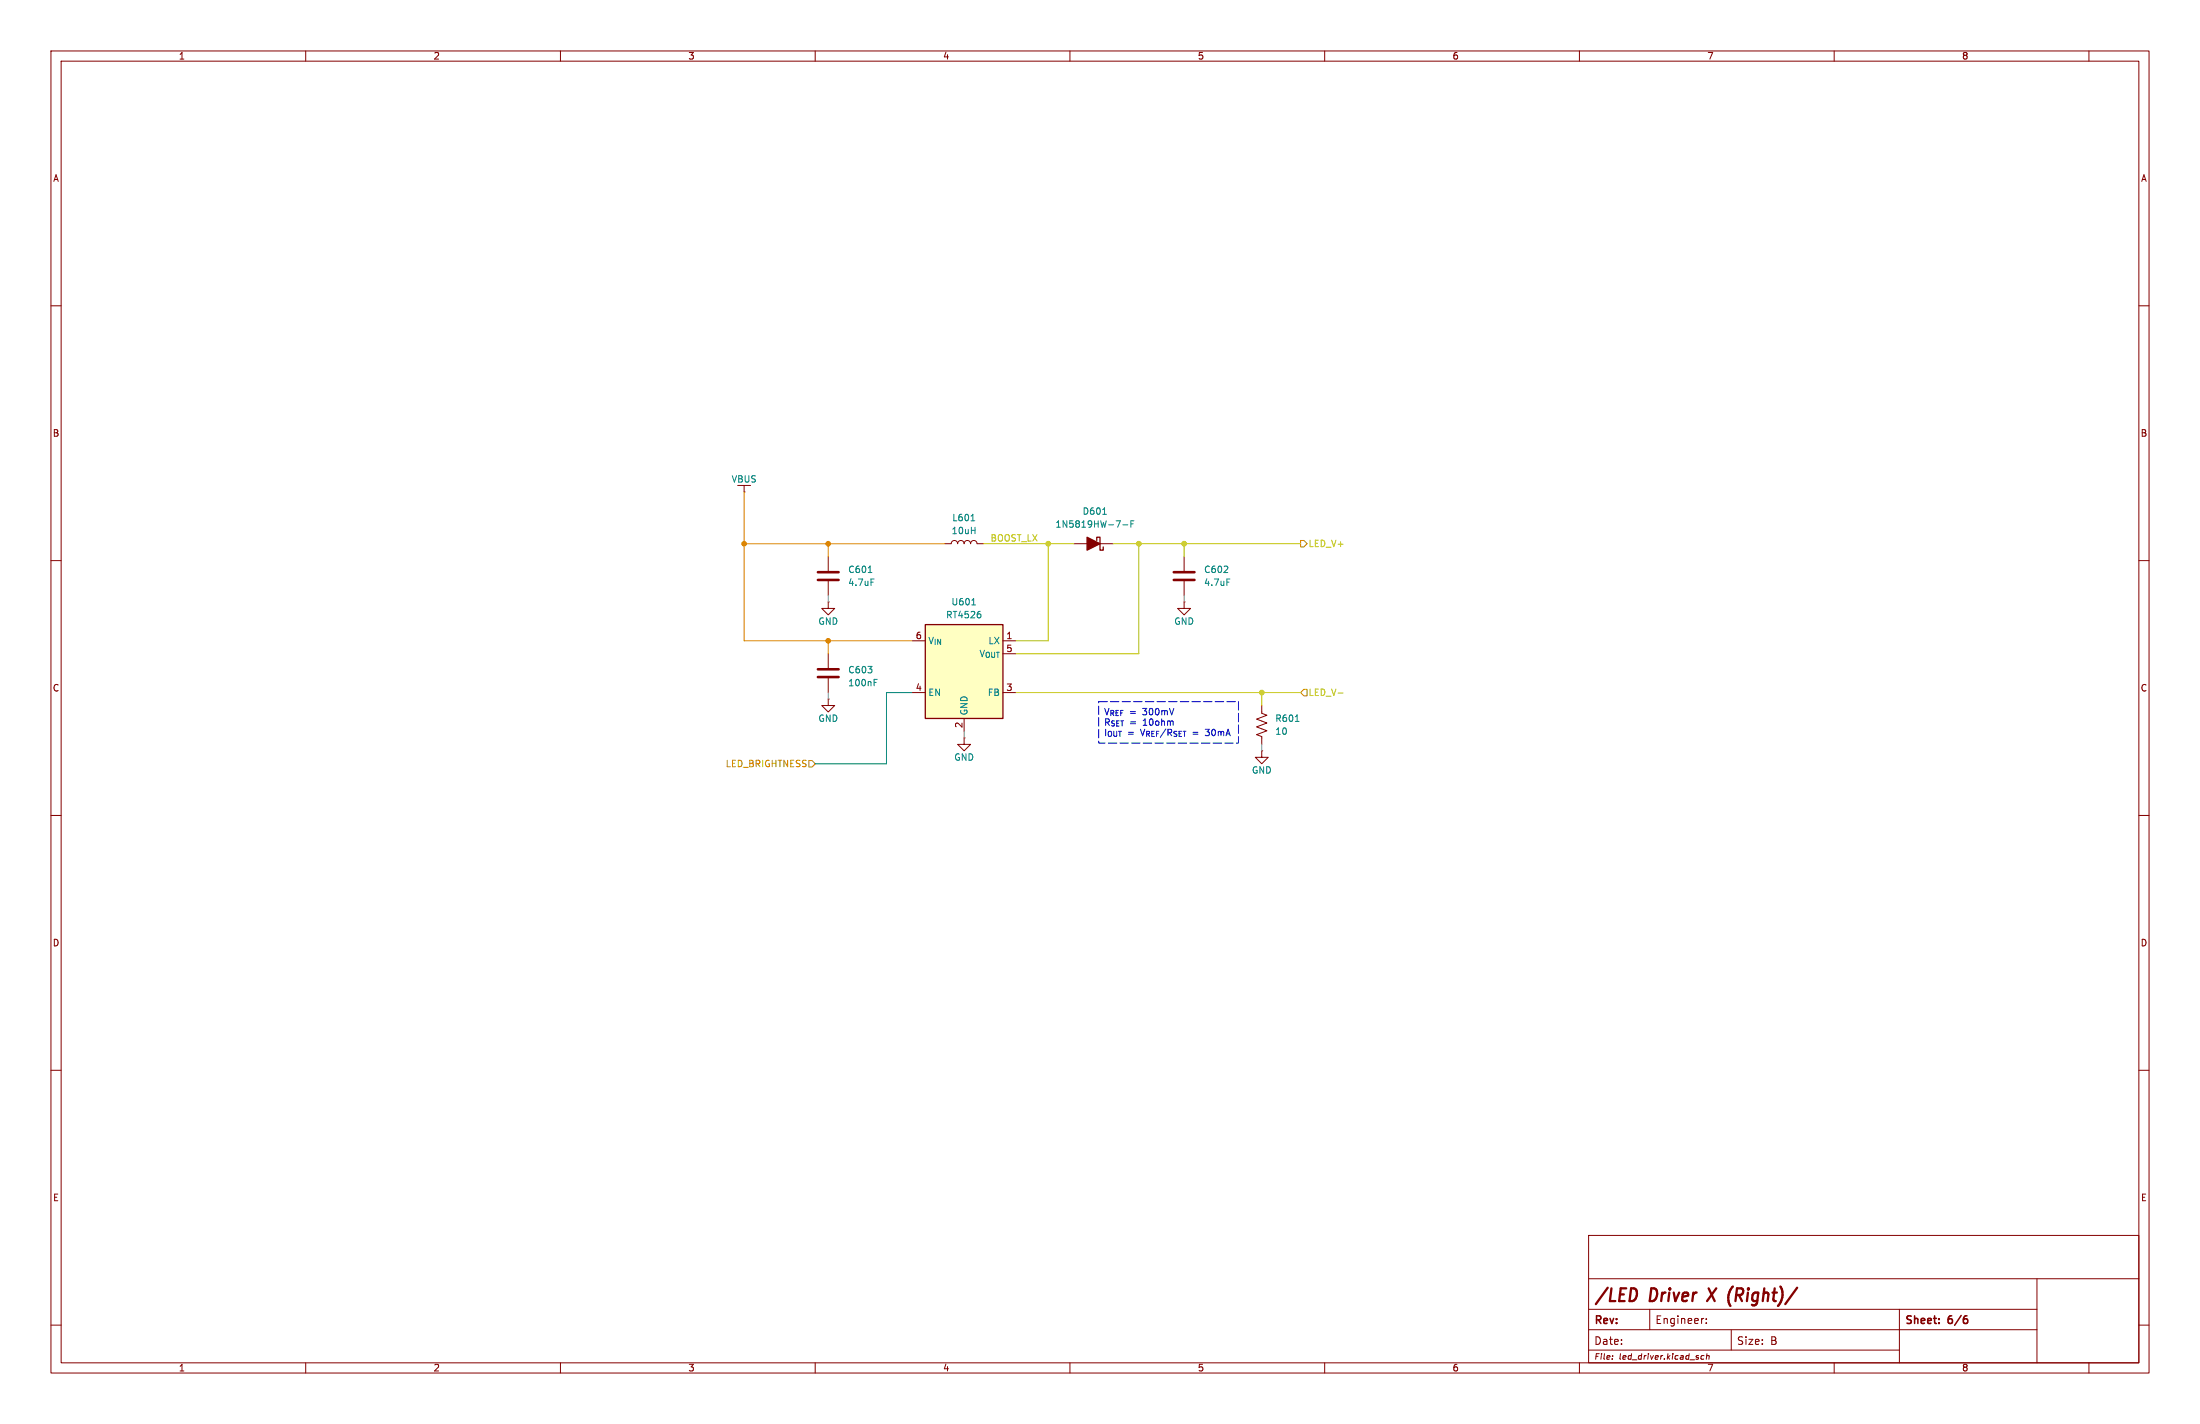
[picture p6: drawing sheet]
<svg xmlns="http://www.w3.org/2000/svg" width="432mm" height="279mm" viewBox="0 0 432 279" stroke-linecap="round" stroke-linejoin="round" font-family="sans-serif">
<path d="M0 0h431.8v279.4h-431.8z" fill="#fff" stroke="#fff" stroke-width=".2"/>
<g fill="none" stroke="#840000" stroke-width=".2">
<path d="M10 10h411.8v259.4h-411.8zM12 12h407.8v255.4h-407.8zM60 10v2M110 10v2M160 10v2M210 10v2M260 10v2M310 10v2M360 10v2M410 10v2M10 60h2M419.8 60h2"/>
<path d="M10 110h2M185.4 106.7l1.3-.1a.63 .63 0 0 1 .6-.6 .63 .63 0 0 1 .7 .7v-.1a.63 .63 0 0 1 .6-.6 .63 .63 0 0 1 .6 .7v-.1a.63 .63 0 0 1 .7-.6 .63 .63 0 0 1 .6 .7v-.1a.63 .63 0 0 1 .7-.6 .63 .63 0 0 1 .6 .7h1.2M419.8 110h2M247.6 138.4v1.6l1.1 .3-2.1 .8 2.1 .8-2.1 .7 2.1 .8-2.1 .7 1 .4v1.6M10 160h2M419.8 160h2M10 210h2M419.8 210h2M10 260h2M311.8 242.4h108v25h-108zM311.8 256.9h88M311.8 250.9h108"/>
<path d="M323.8 256.9v4M334.3 258.7h.1M334.9 259.5v.2M334.9 258.8v.1M372.8 256.9v10.5M399.8 250.9v16.5M419.8 260h2M60 267.4v2M110 267.4v2M160 267.4v2M210 267.4v2M260 267.4v2"/>
<path d="M310 267.4v2M311.8 264.9h61M311.8 260.9h88M316.5 266v.1M334.5 266h-.5l-.2 .5 .2 .2 .4-.1M335 266.1l.4-.1v.7M335 265.6l-.1 1.1M339.8 261v3.9M360 267.4v2M410 267.4v2"/>
</g>
<path d="M385.8 258.2h.3M385.9 258.7l.3 .3v.4l-.3 .3" fill="none" stroke="#840000" stroke-width=".3"/>
<path d="M336.9 252.8l-1.9 2.5" fill="none" stroke="#840000" stroke-width=".45"/>
<path d="M190.6 102.2h.7M254.2 141.5h.8" fill="none" stroke="#008484" stroke-width=".2"/>
<path d="M181.6 122.6h15.2v18.4h-15.2z" fill="#ffffc2"/>
<path d="M215.3 106v-.6h.6v2.6h.6v-.7M181.6 122.6h15.2v18.4h-15.2z" fill="none" stroke="#840000" stroke-width=".25"/>
<g fill="none" stroke="#840000" stroke-width=".2">
<path d="M146 96.5h.1M146 95.3v1.2M162.6 118.1v1.3h1.2l-1.2 1.3-1.3-1.3h1.3M162.6 118.1h.1M162.6 109.2v2.8M162.6 114v2.8M210.8 106.7h7.6M232.4 118.1v1.3h1.3l-1.3 1.3-1.3-1.3h1.3M232.4 118.1h.1M232.4 109.2v2.8M232.4 114v2.8M162.6 137.2v1.2h1.2l-1.2 1.3-1.3-1.3h1.3"/>
<path d="M162.6 137.2h.1M162.6 128.3v2.8M162.6 133.1v2.8M179.1 125.7h2.5M179.1 135.9h2.5M196.8 125.7h2.6M196.8 135.9h2.6M189.2 144.8v1.3h1.3l-1.3 1.2-1.2-1.2h1.2M189.2 144.8h.1M189.2 141v2.5M247.6 147.3v1.3h1.3l-1.3 1.3-1.2-1.3h1.2M247.6 147.3h.1"/>
</g>
<path d="M170.4 112.3h.7M171 113.6h.6M190.7 118.7h.8M216.4 100.9h.8M220.4 103h1M222 102.8h.4M222.6 102.2h-.6v1.2M240.8 113.6h.6M171.6 133.9h.4M171.6 133.3h.6M192.4 120.5l.1 .2-.1 .5" fill="none" stroke="#008484" stroke-width=".2"/>
<path d="M160.5 112.3h4.1M160.5 113.8h4.1M230.4 112.3h4M230.4 113.8h4M160.5 131.3h4.1M160.5 132.8h4.1" fill="none" stroke="#840000" stroke-width=".51"/>
<path d="M213.4 105.4l2.5 1.3-2.5 1.3z" fill="#840000" stroke="#840000" stroke-width=".25"/>
<path d="M255.3 106h.6l.6 .7-.6 .6h-.6zM255.9 135.3h.6v1.2h-.6l-.6-.6zM158.7 149.2h.7l.6 .7-.6 .6h-.7z" fill="none" stroke="#848400" stroke-width=".2"/>
<path d="M193 106.7h17.8M205.7 106.7v19h-6.3M218.4 106.7h36.9M223.5 106.7v21.6h-24.1M232.4 106.7v2.5M199.4 135.9h55.9M247.6 135.9v2.5M262.6 136h1" fill="none" stroke="#c2c200" stroke-width=".2"/>
<path d="M179.1 135.9h-5.1v14h-14" fill="none" stroke="#008400" stroke-width=".2"/>
<path d="M146 96.5v29.2h33.1M146 106.7h39.4M162.6 106.7v2.5M162.6 125.7v2.6" fill="none" stroke="#dd8500" stroke-width=".2"/>
<path d="M162.6 116.8v1.3M232.4 116.8v1.3M162.6 135.9v1.3M189.2 143.5v1.3M247.6 146.1v1.2" fill="none" stroke="#848484" stroke-width=".2"/>
<path d="M215.6 137.7h27.5v8.1h-27.5z" fill="none" stroke="#0000c2" stroke-width=".2" stroke-dasharray="1.7 .6"/>
<g fill="#dd8500" stroke="#dd8500" stroke-width=".2">
<circle cx="146" cy="106.7" r=".46"/>
<circle cx="162.6" cy="106.7" r=".46"/>
<circle cx="162.6" cy="125.7" r=".46"/>
</g>
<g fill="#c2c200" stroke="#c2c200" stroke-width=".2">
<circle cx="223.5" cy="106.7" r=".46"/>
<circle cx="205.7" cy="106.7" r=".46"/>
<circle cx="247.6" cy="135.9" r=".46"/>
<circle cx="232.4" cy="106.7" r=".46"/>
</g>
<g font-size="3.5" fill="#840000">
<text x="312.8" y="256.1">/LED</text>
<text x="323.9" y="256.1">Driver</text>
<text x="336.2" y="256.1">X (Right)/</text>
</g>
<g font-size="2.1" fill="#840000">
<text x="312.8" y="260.2">Rev:</text>
<text x="324.8" y="260">Engineer:</text>
<text x="373.8" y="260.2">Sheet:</text>
<text x="382.5" y="260.2">6/6</text>
<text x="312.8" y="264.1">Date:</text>
<text x="340.8" y="264.1">Size:</text>
<text x="347.5" y="264.1">B</text>
</g>
<g font-size="1.8" fill="#840000">
<text x="35" y="11.9">1</text>
<text x="85" y="11.9">2</text>
<text x="135" y="11.9">3</text>
<text x="185" y="11.9">4</text>
<text x="235" y="11.9">5</text>
<text x="285" y="11.9">6</text>
<text x="335" y="11.9">7</text>
<text x="385" y="11.9">8</text>
<text x="10.3" y="35.9">A</text>
<text x="420.1" y="35.9">A</text>
<text x="10.3" y="85.9">B</text>
<text x="420.1" y="85.9">B</text>
<text x="179.6" y="125.5">6</text>
<text x="197.4" y="125.5">1</text>
<text x="197.4" y="128">5</text>
<text x="10.3" y="135.9">C</text>
<text x="179.6" y="135.6">4</text>
<text x="197.4" y="135.6">3</text>
<text x="420.1" y="135.9">C</text>
<text x="189" y="142.9" transform="rotate(-90 189 142.9)">2</text>
<text x="10.3" y="185.9">D</text>
<text x="420.1" y="185.9">D</text>
<text x="10.3" y="235.9">E</text>
<text x="420.1" y="235.9">E</text>
<text x="35" y="269.3">1</text>
<text x="85" y="269.3">2</text>
<text x="135" y="269.3">3</text>
<text x="185" y="269.3">4</text>
<text x="235" y="269.3">5</text>
<text x="285" y="269.3">6</text>
<text x="335" y="269.3">7</text>
<text x="385" y="269.3">8</text>
</g>
<g font-size="1.8" fill="#008484">
<text x="143.5" y="94.9">VBUS</text>
<text x="212.4" y="101.2">D601</text>
<text x="186.7" y="105">10uH</text>
<text x="186.8" y="102.5">L601</text>
<text x="207" y="103.7">1N5819HW-7-F</text>
<text x="166.4" y="112.6">C601</text>
<text x="236.2" y="112.6">C602</text>
<text x="166.4" y="115.2">4.7uF</text>
<text x="186.6" y="119">U601</text>
<text x="236.2" y="115.2">4.7uF</text>
<text x="160.5" y="122.8">GND</text>
<text x="185.6" y="121.5">RT4526</text>
<text x="230.4" y="122.8">GND</text>
<text x="182.1" y="126.6">V_{IN}</text>
<text x="192.1" y="129.1">V_{OUT}</text>
<text x="193.9" y="126.6">LX</text>
<text x="166.4" y="132.3">C603</text>
<text x="166.4" y="134.8">100nF</text>
<text x="182.1" y="136.8">EN</text>
<text x="193.8" y="136.8">FB</text>
<text x="160.5" y="141.8">GND</text>
<text x="190.1" y="140.5" transform="rotate(-90 190.1 140.5)">GND</text>
<text x="250.2" y="141.8">R601</text>
<text x="187.2" y="149.5">GND</text>
<text x="250.2" y="144.4">10</text>
<text x="245.6" y="152">GND</text>
</g>
<g font-size="1.8" fill="#c2c200">
<text x="194.3" y="106.3">BOOST_LX</text>
<text x="256.7" y="107.5">LED_V+</text>
<text x="256.7" y="136.8">LED_V-</text>
</g>
<g font-size="1.8" fill="#0000c2">
<text x="216.6" y="140.6">V_{REF} 300mV</text>
<text x="216.6" y="142.6">R_{SET} 10ohm</text>
<text x="221.7" y="140.6">=</text>
<text x="221.7" y="142.6">=</text>
<text x="216.6" y="144.6">I_{OUT} V_{REF}/R_{SET}</text>
<text x="221.3" y="144.6">=</text>
<text x="234.4" y="144.6">=</text>
<text x="237.2" y="144.6">30mA</text>
</g>
<text font-size="1.8" fill="#848400" x="142.3" y="150.7">LED_BRIGHTNESS</text>
<g font-size="1.5" fill="#840000">
<text x="312.8" y="267">File:</text>
<text x="317.8" y="267">led_driver.kicad_sch</text>
</g>
</svg>
